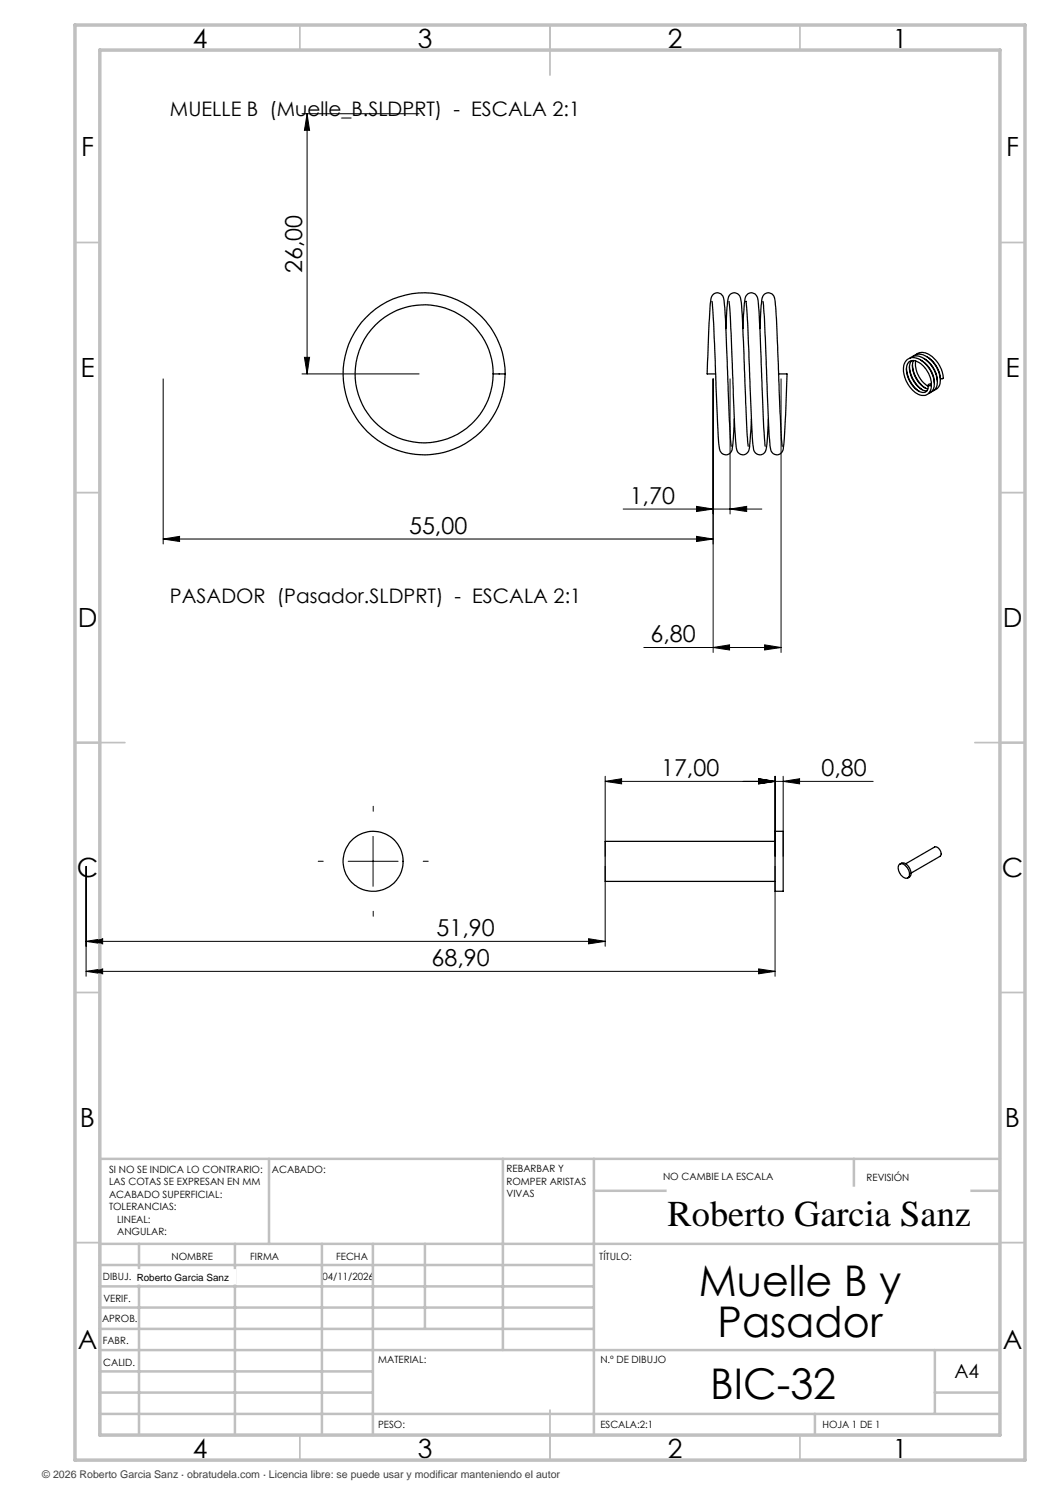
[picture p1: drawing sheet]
<svg xmlns="http://www.w3.org/2000/svg" width="210mm" height="297mm" viewBox="0 0 210 297" stroke-linecap="round" stroke-linejoin="round" font-family="sans-serif">
<g fill="none" stroke="#000" stroke-width=".2">
<path d="M60.4 22.8h23.4M61.4 22.8l.5 3.3h-1zM61.4 22.8v52M32.6 75.8v33M60.4 74.8h23.4M60.9 71.5h1l-.5 3.3zM142.6 75.8v54.7M146 75.8v27M156.2 75.8v54.7M32.6 107.8l3.3-.5v1zM32.6 107.8h110M124.6 101.8h27.8"/>
<path d="M139.3 107.3l3.3 .5-3.3 .5zM139.3 101.3l3.3 .5-3.3 .5zM146 101.8l3.3-.5v1zM128.8 129.5h27.4M142.6 129.5l3.3-.5v1zM152.9 129l3.3 .5-3.3 .5zM121 156.3l3.3-.6v1.1zM121 155.3v16M121 156.3h53.6M151.7 155.7l3.3 .6-3.3 .5zM155 155.3v16M156.6 156.3l3.3-.6v1.1z"/>
<path d="M156.6 155.3v16M17.2 173.3v22M69.6 172.3h10M74.6 167.3v10M121 173.3v16M155 173.3v22M17.2 188.3l3.3-.6v1.1zM17.2 194.3l3.3-.5v1zM17.2 188.3h103.8M17.2 194.3h137.8M117.7 187.7l3.3 .6-3.3 .5zM151.7 193.8l3.3 .5-3.3 .5z"/>
</g>
<path d="M64.6 172.3h-1M74.6 162.3v-1.1M84.6 172.3h1M74.6 182.3v1" fill="none" stroke="#000" stroke-width=".2" stroke-dasharray="15.2 1.3 1.3 1.3"/>
<g fill="none" stroke="#c0c0c0" stroke-width=".35">
<path d="M60 5v5M110 5v10M160 5v5M15 48.5h5M200 48.5h5M15 98.5h5M200 98.5h5M15 148.5h10M195 148.5h10M15 198.5h5M200 198.5h5M15 248.5h5"/>
<path d="M200 248.5h5M60 287v5M110 282v10M160 287v5"/>
</g>
<g fill="none" stroke="#c0c0c0" stroke-width=".5">
<path d="M53.8 231.8v17M100.6 231.8v38.2M118.8 231.8v55.2M118.8 238.2h81.2M170.8 231.8v6.4M200 231.8h-180v55.2M20 248.8h180M20 257.3h98.8M20 253h98.8M27.8 248.8v38.2M47 248.8v38.2M64.4 248.8v38.2"/>
<path d="M74.6 248.8v38.2M85 248.8v17M20 265.8h98.8M20 261.5h98.8M20 278.5h54.6M20 274.3h54.6M20 270h180M187 278.5h13M187 270v12.8M20 282.8h180M163 282.8v4.2"/>
</g>
<path d="M15 5h190v287h-190zM20 10h180v277h-180z" fill="none" stroke="#c0c0c0" stroke-width=".7"/>
<g fill="#000">
<path d="M60.9 71.5h1l-.5 3.3zM61.4 22.8l.5 3.3h-1z"/>
<path d="M139.3 107.3l3.3 .5-3.3 .5zM32.6 107.8l3.3-.5v1zM117.7 187.7l3.3 .6-3.3 .5zM17.2 188.3l3.3-.6v1.1zM151.7 193.8l3.3 .5-3.3 .5zM17.2 194.3l3.3-.5v1z"/>
<path d="M139.3 101.3l3.3 .5-3.3 .5zM146 101.8l3.3-.5v1zM142.6 129.5l3.3-.5v1zM152.9 129l3.3 .5-3.3 .5zM121 156.3l3.3-.6v1.1zM151.7 155.7l3.3 .6-3.3 .5zM151.7 155.7l3.3 .6-3.3 .5zM156.6 156.3l3.3-.6v1.1z"/>
</g>
<g fill="none" stroke="#000" stroke-width=".25">
<path d="M98.6 74.8h2.4M142.4 60.3l.3 4.4 .6 15.6a73 73 0 0 0 .7 9.9 1.33 1.33 0 0 0 1.6 .7 1.33 1.33 0 0 0 .9-1.6l.4-5.5M143.1 74.8h-1.7l.2-5.7a61.2 61.2 0 0 1 .7-9.8 1.32 1.32 0 0 1 1.6-.6 1.32 1.32 0 0 1 .9 1.4l.3 3.7 .8 20.4 .3 5M145.2 65.7l.3-5.4a1.4 1.4 0 0 1 .6-1.4 1.4 1.4 0 0 1 1.5-.1l.4 .5a60 60 0 0 1 .7 10.1l.4 11 .5 8.8M145.8 60.3l.4 6.4 .6 14.4a55.6 55.6 0 0 0 .7 9.2 1.3 1.3 0 0 0 1.5 .6 1.3 1.3 0 0 0 .9-1.4l.4-5.7M148.6 65.7l.3-5.4a1.34 1.34 0 0 1 .7-1.5 1.34 1.34 0 0 1 1.6 .2 2.54 2.54 0 0 1 .5 2l1 24 .3 4.2M149.2 60.3l.3 4.4 .7 16.4a52 52 0 0 0 .6 9.2 1.3 1.3 0 0 0 1.6 .6 1.3 1.3 0 0 0 .9-1.4l.4-5.7M152 65.7l.3-5.4a1.35 1.35 0 0 1 .7-1.5 1.35 1.35 0 0 1 1.6 .2l.1 .1a2.93 2.93 0 0 1 .4 1.9l.4 8.4 .5 13 .5 6.8M152.6 60.3l.3 3.5 .6 16.5a73 73 0 0 0 .7 9.9 1.33 1.33 0 0 0 1.6 .7 1.33 1.33 0 0 0 .9-1.6l.4-6.3 .3-8.2h-1.7M181.3 73.7l.2 1.4 .6 1.2a5.3 5.3 0 0 0 1.8 2M181.9 73.3l.2 1.2 .6 1.5a5.3 5.3 0 0 0 1.8 2M182 71.6a2.82 2.82 0 0 1 3.8 1l.9 1.1 .4 1.1a2.8 2.8 0 0 1-.3 3.3l-.5 .2"/>
<path d="M182.3 72.1l-.2 .5a4.9 4.9 0 0 0 2.8 5.5h.5M182.5 73l.2 1.2 .6 1.4a5.3 5.3 0 0 0 1.8 2M182.6 71.3a2.82 2.82 0 0 1 3.8 .9l.9 1.1 .4 1.1a2.86 2.86 0 0 1-.2 3.3l-.6 .3M182.7 72.1v.1a5 5 0 0 0 2.9 5.6M183.2 72.2a5.3 5.3 0 0 0 2.5 5.1M183.2 70.9a2.7 2.7 0 0 1 3.5 .7 5.4 5.4 0 0 1 1.9 4.1h-.5l-.2-1.3-.9-1.6-.6-.7-1.1-.8M184.2 72l1.3 1.1 .8 1.3 .5 1.1 .1 1.1M184.7 71.7l1.4 1 .8 1.3 .4 1 .2 1.2M185.7 76.9a.26 .26 0 0 1 .3-.1 .26 .26 0 0 1 .2 .3h-.4zM186.9 76.6l-.4-1.6a5 5 0 0 0-4-3.5 2.44 2.44 0 0 0-1.7 3.4l.4 1.3 .5 .8a3.6 3.6 0 0 0 3.5 2l.6-.5a4.6 4.6 0 0 0-.8-4.9l-.1-.1a2.61 2.61 0 0 0-3-1.2l-.4 .6a4.9 4.9 0 0 0 3 5.6 1.14 1.14 0 0 0 1.2-1.5M186.9 76.6a1.93 1.93 0 0 1-1.2 2.1M155 166.3h1.6v12h-1.6z"/>
<path d="M155 168.3h-34v8h34M179.9 172.9a1.2 1.2 0 0 1 1.6 .8l.1 .2a1.13 1.13 0 0 1-.2 1.7h-.2a2.1 2.1 0 0 1-1.4-2.6zM180 172.8l.3-.2a1.76 1.76 0 0 1 1.9 1.7 .9 .9 0 0 1-.3 1.1l-.3 .2M181.2 172.8l5.7-3.4a1.23 1.23 0 0 1 1.1 1.9l-5.8 3.3"/>
<circle cx="84.8" cy="74.8" r="13.8"/>
<circle cx="84.8" cy="74.8" r="16.2"/>
<circle cx="74.6" cy="172.3" r="6"/>
</g>
<g fill="#fff" stroke="#fff" stroke-width=".35">
<path d="M27.3 254h19.7v2.7h-19.7z"/>
<path d="M133.5 237.5h60.4v9.9h-60.4z"/>
</g>
<g font-size="8.5">
<text x="139.8" y="259.3">Muelle B y</text>
<text x="143.5" y="267.4">Pasador</text>
<text x="142" y="279.7">BIC-32</text>
</g>
<text font-size="7.3" x="133.5" y="245.1">Roberto Garcia Sanz</text>
<g font-size="5.3">
<text x="38.5" y="9.5">4</text>
<text x="83.5" y="9.5">3</text>
<text x="133.6" y="9.5">2</text>
<text x="178.6" y="9.5">1</text>
<text x="16.2" y="31.2">F</text>
<text x="201.2" y="31.2">F</text>
<text x="16.1" y="75.5">E</text>
<text x="201.1" y="75.5">E</text>
<text x="15.5" y="125.5">D</text>
<text x="200.5" y="125.5">D</text>
<text x="15.4" y="175.5">C</text>
<text x="200.4" y="175.5">C</text>
<text x="16" y="225.5">B</text>
<text x="201" y="225.5">B</text>
<text x="15.5" y="269.7">A</text>
<text x="200.5" y="269.7">A</text>
<text x="38.5" y="291.5">4</text>
<text x="83.5" y="291.5">3</text>
<text x="133.6" y="291.5">2</text>
<text x="178.6" y="291.5">1</text>
</g>
<g font-size="4.7">
<text x="60.4" y="54.6" transform="rotate(-90 60.4 54.6)">26,00</text>
<text x="125.9" y="100.8">1,70</text>
<text x="81.8" y="106.8">55,00</text>
<text x="130.1" y="128.5">6,80</text>
<text x="132.2" y="155.2">17,00</text>
<text x="164.3" y="155.2">0,80</text>
<text x="87.3" y="187.2">51,90</text>
<text x="86.3" y="193.2">68,90</text>
</g>
<g font-size="4">
<text x="34" y="23.1">MUELLE B (Muelle_B.SLDPRT) - ESCALA 2:1</text>
<text x="34" y="120.6">PASADOR (Pasador.SLDPRT) - ESCALA 2:1</text>
</g>
<text font-size="3.9" x="190.9" y="275.5">A4</text>
<text font-size="2.1" fill="#404040" x="8.5" y="295.6">© 2026 Roberto Garcia Sanz · obratudela.com · Licencia libre: se puede usar y modificar manteniendo el autor</text>
<g font-size="2">
<text x="21.8" y="234.6">SI NO SE INDICA LO CONTRARIO:</text>
<text x="21.8" y="237.1">LAS COTAS SE EXPRESAN EN MM</text>
<text x="21.8" y="239.6">ACABADO SUPERFICIAL:</text>
<text x="54.4" y="234.6">ACABADO:</text>
<text x="101.3" y="234.5">REBARBAR Y</text>
<text x="101.3" y="237">ROMPER ARISTAS</text>
<text x="101.3" y="239.5">VIVAS</text>
<text x="132.6" y="236">NO CAMBIE LA ESCALA</text>
<text x="173.3" y="236.2">REVISIÓN</text>
<text x="21.8" y="242.1">TOLERANCIAS:</text>
<text x="23.4" y="244.6">LINEAL:</text>
<text x="23.4" y="247.1">ANGULAR:</text>
<text x="34.3" y="252">NOMBRE</text>
<text x="50" y="251.9">FIRMA</text>
<text x="67.2" y="251.9">FECHA</text>
<text x="119.9" y="251.9">TÍTULO:</text>
<text x="20.6" y="256.1">DIBUJ.</text>
<text x="27.3" y="256.1">Roberto Garcia Sanz</text>
<text x="64.5" y="255.9">04/11/2026</text>
<text x="20.7" y="260.3">VERIF.</text>
<text x="20.4" y="264.4">APROB.</text>
<text x="20.5" y="268.8">FABR.</text>
<text x="20.7" y="273.1">CALID.</text>
<text x="75.6" y="272.5">MATERIAL:</text>
<text x="120.1" y="272.5">N.º DE DIBUJO</text>
<text x="75.6" y="285.5">PESO:</text>
<text x="120.1" y="285.6">ESCALA:2:1</text>
<text x="164.5" y="285.6">HOJA 1 DE 1</text>
</g>
</svg>
